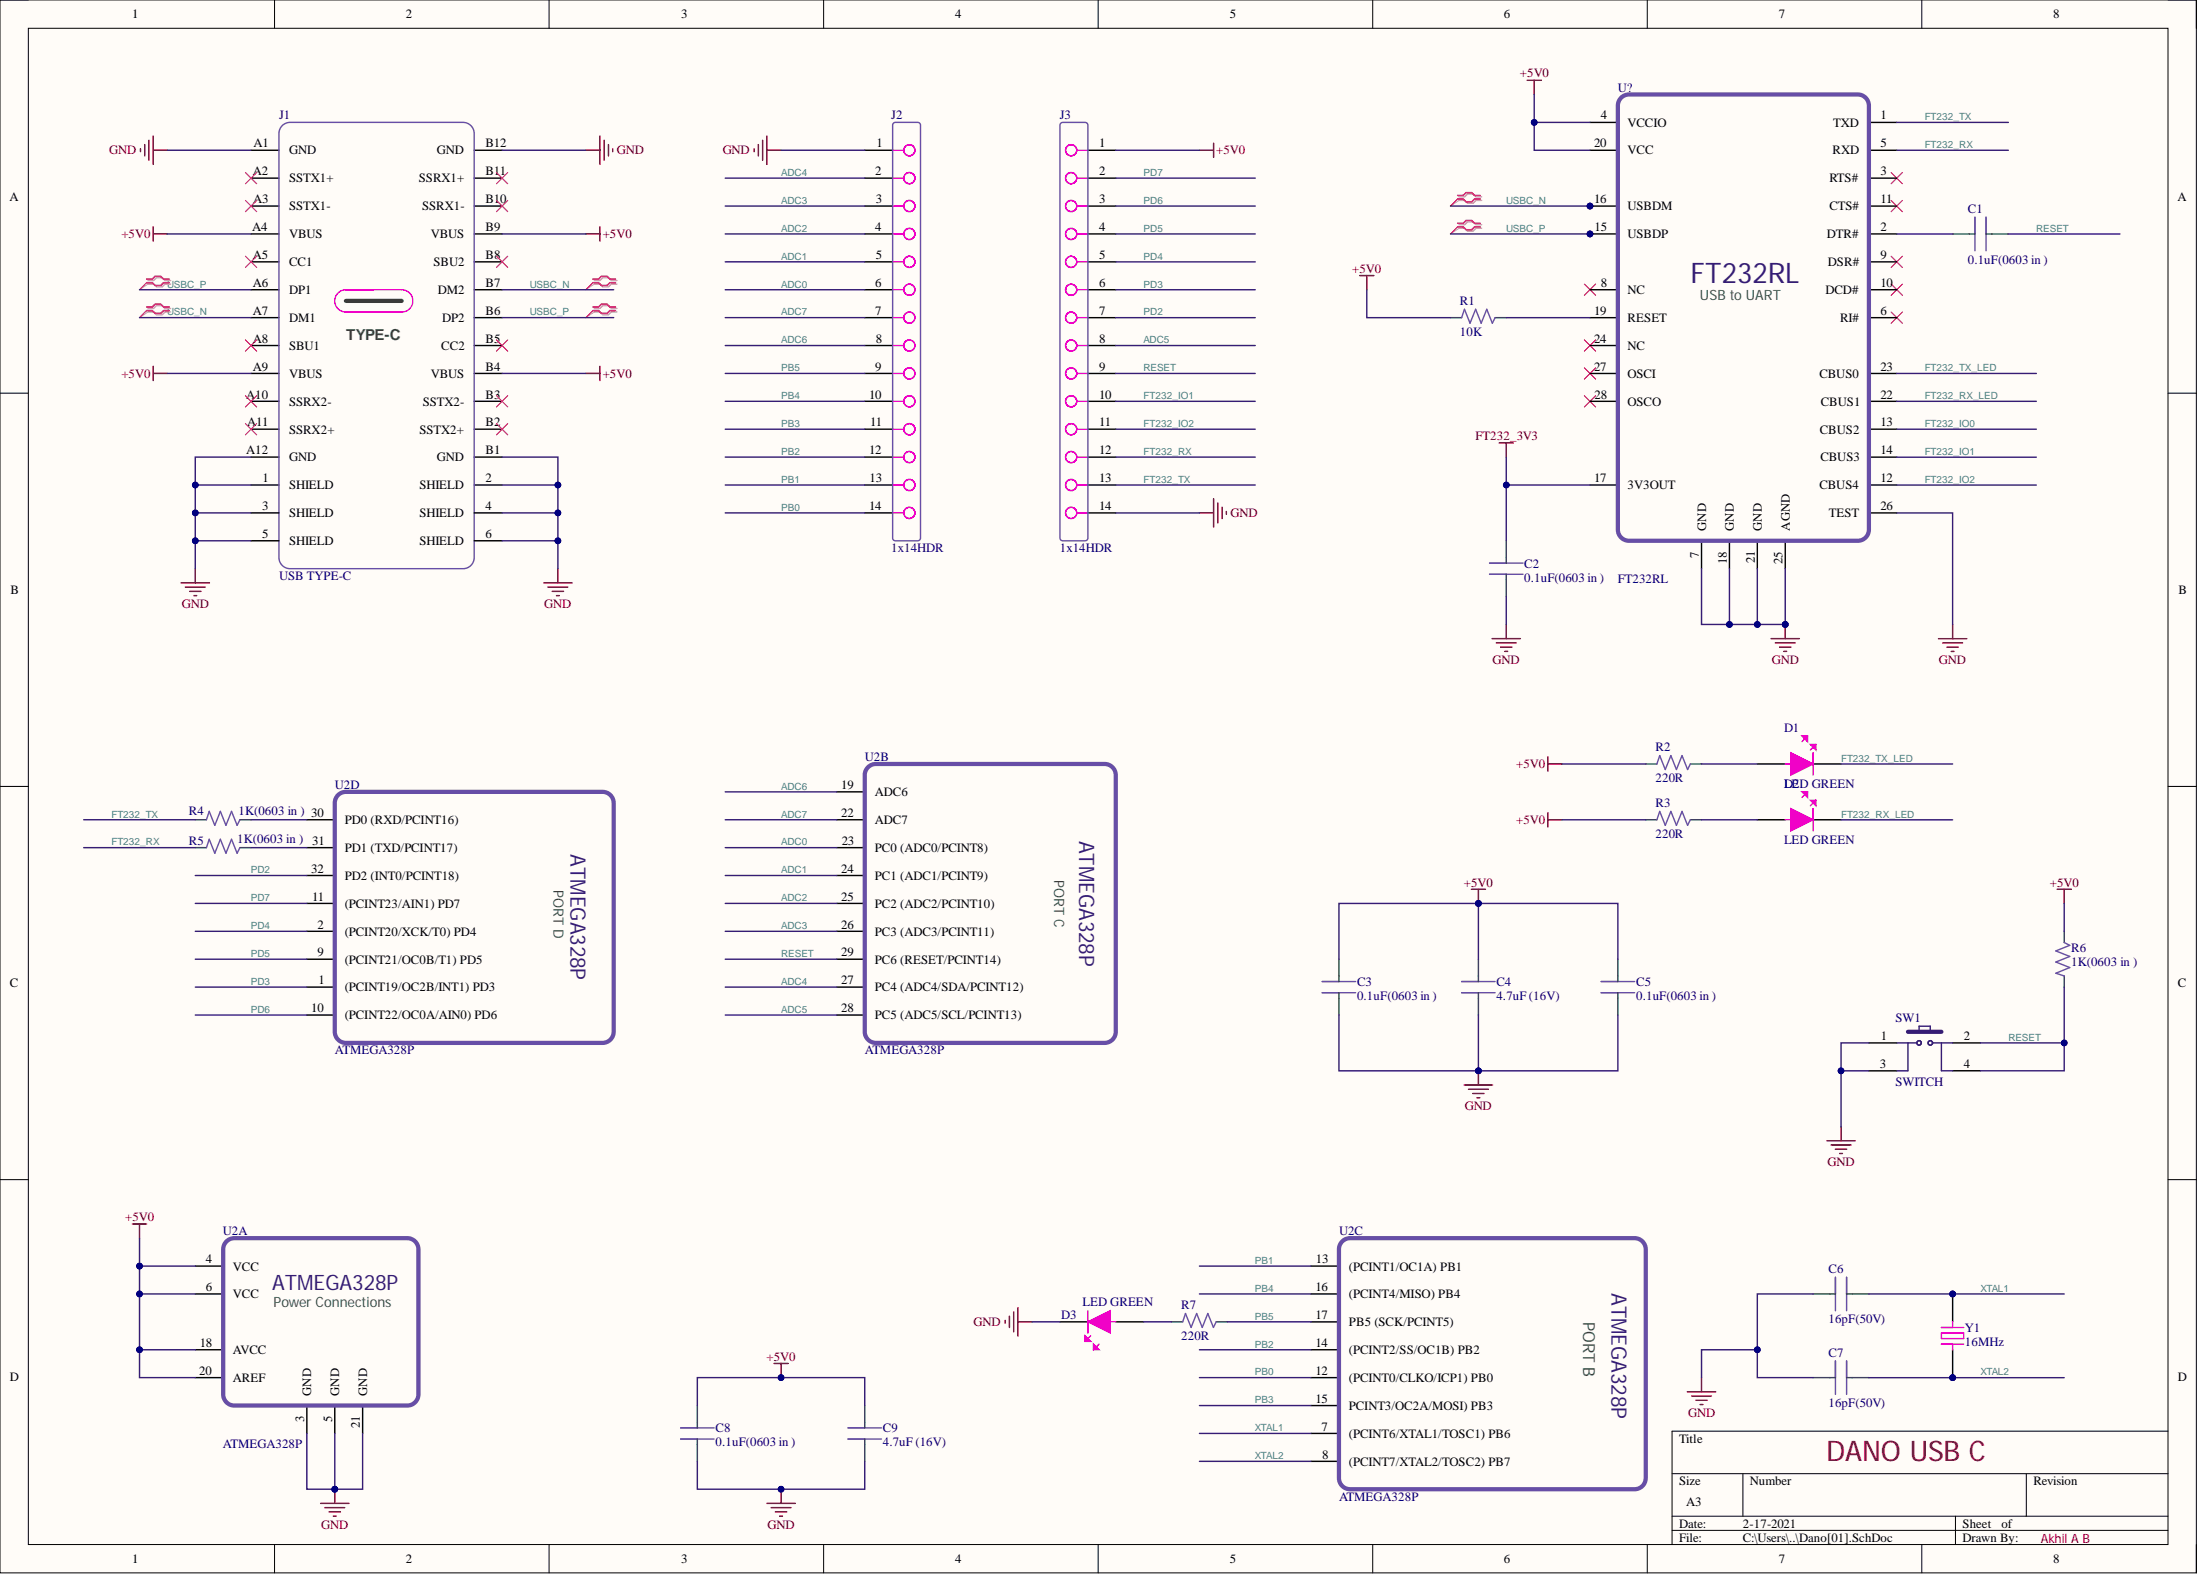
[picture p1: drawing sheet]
# Altium project Dano.PrjPcb
1 sheet, 26 parts. Net scope: global (net labels, ports and power ports of the same name join across sheets).
Board file: Dano_PCB.PcbDoc

## Sheet Dano[01].SchDoc: DANO USB C
size A3; Organization: Altium Limited; Address1: L3, 12a Rodborough Rd; Address2: Frenchs Forest; Address3: NSW; Address4: Australia 2086

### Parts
C1  0.1uF(0603 in )  [Capacitor_0603]
C2  0.1uF(0603 in )  [Capacitor_0603]
C3  0.1uF(0603 in )  [Capacitor_0603]
C4  4.7uF (16V)  [Capacitor_0603]
C5  0.1uF(0603 in )  [Capacitor_0603]
C6  16pF(50V)  [Capacitor_0603]
C7  16pF(50V)  [Capacitor_0603]
C8  0.1uF(0603 in )  [Capacitor_0603]
C9  4.7uF (16V)  [Capacitor_0603]
D1  LED GREEN  [0603_LED]
D2  LED GREEN  [0603_LED]
D3  LED GREEN  [0603_LED]
J1  USB TYPE-C  [USB TYPE C]
J2  1x14HDR  [1x14 HDR_P2.54]
J3  1x14HDR  [1x14 HDR_P2.54]
R1  10K  [RESISTOR0603]
R2  220R  [RESISTOR0603]
R3  220R  [RESISTOR0603]
R4  1K(0603 in )  [RESISTOR0603]
R5  1K(0603 in )  [RESISTOR0603]
R6  1K(0603 in )  [RESISTOR0603]
R7  220R  [RESISTOR0603]
SW1  SWITCH  [PushButton nf]
U2  ATMEGA328P  [32TQFP]  (parts A,B,C,D of 4)
U?  FT232RL  [SSOP28_]
Y1  16MHz  [16MHz_Oscillator]

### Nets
+5V0: C3.2 C4.2 C5.2 C8.2 C9.2 J1.A4(VBUS) J1.A9(VBUS) J1.B4(VBUS) J1.B9(VBUS) J3.1 R1.1 R2.1 R3.1 R6.2 U2.4(VCC) U2.6(VCC) U2.18(AVCC) U2.20(AREF) U?.4(VCCIO) U?.20(VCC)
FT232_3V3: C2.2 U?.17(3V3OUT)
GND: C2.1 C3.1 C4.1 C5.1 C6.1 C7.1 C8.1 C9.1 D3.2 J1.1(SHIELD) J1.2(SHIELD) J1.3(SHIELD) J1.4(SHIELD) J1.5(SHIELD) J1.6(SHIELD) J1.A1(GND) J1.A12(GND) J1.B1(GND) J1.B12(GND) J2.1 J3.14 SW1.1 SW1.3 U2.3(GND) U2.5(GND) U2.21(GND) U?.7(GND) U?.18(GND) U?.21(GND) U?.25(AGND) U?.26(TEST)
ADC0: J2.6 U2.23(PC0_(ADC0/PCINT8))
ADC1: J2.5 U2.24(PC1_(ADC1/PCINT9))
ADC2: J2.4 U2.25(PC2_(ADC2/PCINT10))
ADC3: J2.3 U2.26(PC3_(ADC3/PCINT11))
ADC4: J2.2 U2.27(PC4_(ADC4/SDA/PCINT12))
ADC5: J3.8 U2.28(PC5_(ADC5/SCL/PCINT13))
ADC6: J2.8 U2.19(ADC6)
ADC7: J2.7 U2.22(ADC7)
FT232_IO0: U?.13(CBUS2)
FT232_IO1: J3.10 U?.14(CBUS3)
FT232_IO2: J3.11 U?.12(CBUS4)
FT232_RX: J3.12 R5.1 U?.5(RXD)
FT232_RX_LED: D2.2 U?.22(CBUS1)
FT232_TX: J3.13 R4.1 U?.1(TXD)
FT232_TX_LED: D1.2 U?.23(CBUS0)
PB0: J2.14 U2.12((PCINT0/CLKO/ICP1)_PB0)
PB1: J2.13 U2.13((PCINT1/OC1A)_PB1)
PB2: J2.12 U2.14((PCINT2/SS/OC1B)_PB2)
PB3: J2.11 U2.15(PCINT3/OC2A/MOSI)_PB3)
PB4: J2.10 U2.16((PCINT4/MISO)_PB4)
PB5: J2.9 R7.2 U2.17(PB5_(SCK/PCINT5))
PD2: J3.7 U2.32(PD2_(INT0/PCINT18))
PD3: J3.6 U2.1((PCINT19/OC2B/INT1)_PD3)
PD4: J3.5 U2.2((PCINT20/XCK/T0)_PD4)
PD5: J3.4 U2.9((PCINT21/OC0B/T1)_PD5)
PD6: J3.3 U2.10((PCINT22/OC0A/AIN0)_PD6)
PD7: J3.2 U2.11((PCINT23/AIN1)_PD7)
RESET: C1.2 J3.9 R6.1 SW1.2 SW1.4 U2.29(PC6_(RESET/PCINT14))
USBC_N: J1.A7(DM1) J1.B7(DM2) U?.16(USBDM)
USBC_P: J1.A6(DP1) J1.B6(DP2) U?.15(USBDP)
XTAL1: C6.2 U2.7((PCINT6/XTAL1/TOSC1)_PB6) Y1.2
XTAL2: C7.2 U2.8((PCINT7/XTAL2/TOSC2)_PB7) Y1.1
NetC1_1: C1.1 U?.2(DTR#)
NetD1_1: D1.1 R2.2
NetD2_1: D2.1 R3.2
NetD3_1: D3.1 R7.1
NetR1_2: R1.2 U?.19(RESET)
NetR4_2: R4.2 U2.30(PD0_(RXD/PCINT16))
NetR5_2: R5.2 U2.31(PD1_(TXD/PCINT17))

Not connected (* = marked no-connect by the designer): J1 A2(SSTX1+)* A3(SSTX1-)* A5(CC1)* A8(SBU1)* A10(SSRX2-)* A11(SSRX2+)* B2(SSTX2+)* B3(SSTX2-)* B5(CC2)* B8(SBU2)* B10(SSRX1-)* B11(SSRX1+)*; U? 3(RTS#)* 6(RI#)* 8(NC)* 9(DSR#)* 10(DCD#)* 11(CTS#)* 24(NC)* 27(OSCI)* 28(OSCO)*

### Layout directives
differential pair: USBC_N, USBC_P

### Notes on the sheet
- Akhil A B
